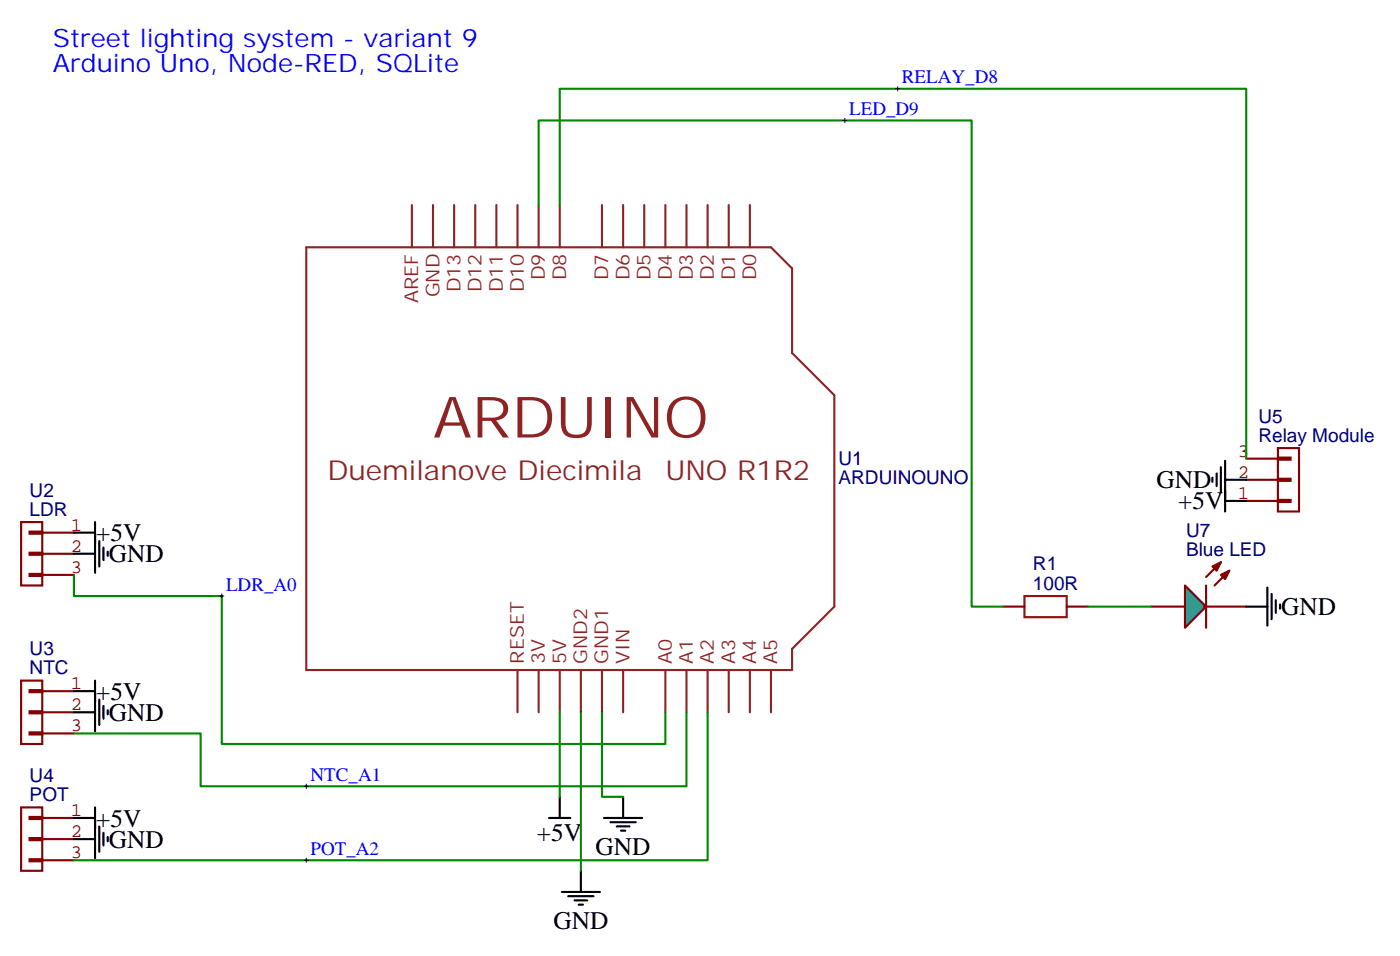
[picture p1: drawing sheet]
<svg xmlns="http://www.w3.org/2000/svg" width="234mm" height="160mm" viewBox="0 0 234 160" stroke-linecap="round" stroke-linejoin="round" font-family="sans-serif">
<g fill="none" stroke="#8c2424" stroke-width=".35">
<path d="M68.8 34.2v7.1M72.3 34.2v7.1M75.8 34.2v7.1M79.4 34.2v7.1M82.9 34.2v7.1M86.4 34.2v7.1M90 34.2v7.1M93.5 34.2v7.1M100.5 34.2v7.1M104.1 34.2v7.1M107.6 34.2v7.1M111.1 34.2v7.1"/>
<path d="M114.7 34.2v7.1M118.2 34.2v7.1M121.7 34.2v7.1M125.2 34.2v7.1M51.2 41.3h77.6l3.5 3.5v14.1l7 7.1v35.2l-7 7.1v3.5h-81.1zM86.4 111.8v7.1M90 111.8v7.1M93.5 111.8v7.1M97 111.8v7.1M100.5 111.8v7.1M104.1 111.8v7.1M111.1 111.8v7.1"/>
<path d="M114.7 111.8v7.1M118.2 111.8v7.1M121.7 111.8v7.1M125.2 111.8v7.1M128.8 111.8v7.1"/>
</g>
<g fill="none" stroke="#850000" stroke-width=".35">
<path d="M208.1 76.6h5.3M213.4 79.9h2.1v.4h-2.1zM213.4 76.4h2.1v.3h-2.1zM213.4 74.8h3.6v10.6h-3.6zM3.5 87.1h3.6v10.6h-3.6zM4.9 88.7h2.2v.4h-2.2zM4.9 92.3h2.2v.3h-2.2zM4.9 95.8h2.2v.3h-2.2zM7.1 96h5.2M7.1 92.4h5.2M7.1 88.9h5.2M208.1 80.1h5.3"/>
<path d="M208.1 83.6h5.3M213.4 83.4h2.1v.4h-2.1zM3.5 113.6h3.6v10.6h-3.6zM4.9 115.2h2.2v.3h-2.2zM4.9 118.7h2.2v.4h-2.2zM7.1 118.9h5.2M7.1 115.4h5.2M3.5 134.8h3.6v10.5h-3.6zM4.9 122.2h2.2v.4h-2.2zM4.9 136.3h2.2v.4h-2.2zM4.9 139.9h2.2v.3h-2.2zM7.1 122.4h5.2"/>
<path d="M7.1 136.5h5.2M4.9 143.4h2.2v.4h-2.2zM7.1 143.6h5.2M7.1 140.1h5.2"/>
</g>
<g fill="none" stroke="#000" stroke-width=".35">
<path d="M202.5 79.7v.7M203.2 79v2.1M203.9 78v4.2M204.6 76.9v8.5M12.3 88.9h3.6M12.3 92.4h3.6M15.9 87.1v8.5M16.6 90.3v4.2M17.3 91.4v2.1M18 92.1v.7M204.6 83.6h3.5M204.6 80.1h3.5"/>
<path d="M12.3 115.4h3.6M12.3 118.9h3.6M15.9 113.6v8.5M16.6 116.8v4.2M17.3 117.8v2.1M18 118.5v.7M12.3 136.5h3.6M15.9 134.8v8.4M16.6 137.9v4.3M17.3 139v2.1M18 139.7v.7M12.3 140.1h3.6"/>
</g>
<path d="M93.5 34.2v-19.4h114.6v61.8M12.3 96v3.5h24.7v24.7h74.1v-5.3M114.7 118.9v12.3h-81.2v-8.8h-21.2M118.2 118.9v24.7h-105.9" fill="none" stroke="#008700" stroke-width=".35"/>
<path d="M171.1 99.5h7.1v3.5h-7.1z" fill="none" stroke="#a10000" stroke-width=".35"/>
<path d="M201.4 97.7v7.1M203.9 93.8l-2.5 2.5M205.3 95.2l-2.5 2.5M167.6 101.2h3.5M178.2 101.2h3.5M192.3 101.2h7" fill="none" stroke="#870000" stroke-width=".35"/>
<g fill="#870000" stroke="#870000" stroke-width=".35">
<path d="M202.5 94.5l1.4-.7-.7 1.4z"/>
<path d="M203.9 96l1.4-.8-.7 1.5z"/>
</g>
<path d="M197.9 97.7l3.5 3.5-3.5 3.6z" fill="#39c" stroke="#870000" stroke-width=".35"/>
<path d="M201.1 101.2h7" fill="none" stroke="#870000" stroke-width=".35"/>
<path d="M90 34.2v-14.1h72.3v81.1h5.3M93.5 118.9v14.1M97 118.9v26.4M100.5 118.9v14.1h3.6M181.7 101.2h10.6" fill="none" stroke="#008700" stroke-width=".35"/>
<g fill="none" stroke="#000" stroke-width=".35">
<path d="M211.7 98.1v6.3M212.4 99.1v4.3M208.1 101.2h3.6M213.1 100.2v2.1M213.8 100.9v.7M91.7 136.5h3.5M93.5 133v3.5M100.9 136.5h6.3M102 137.2h4.2M103 137.9h2.1M103.7 138.6h.7M104.1 133v3.5"/>
<path d="M93.8 148.9h6.4M94.9 149.6h4.2M96 150.3h2.1M96.7 151h.7M97 145.3v3.6"/>
</g>
<path d="M141.1 19.8v.7M149.6 14.8h.7M149.9 14.5v.7M140.8 20.1h.7M36.7 99.5h.7M37 99.1v.7M50.8 131.2h.7M51.2 130.9v.7M50.8 143.6h.7M51.2 143.2v.7" fill="none" stroke="#000" stroke-width=".17"/>
<text font-size="9.5" fill="#8d2323" x="72.3" y="73">ARDUINO</text>
<g font-size="4.6" fill="#8d2323">
<text x="54.7" y="80.1">Duemilanove Diecimila</text>
<text x="111.1" y="80.1">UNO R1R2</text>
</g>
<g font-size="4.2" fill="#00f">
<text x="8.8" y="7.8">Street lighting system - variant 9</text>
<text x="8.8" y="12">Arduino Uno, Node-RED, SQLite</text>
</g>
<g font-size="4.2">
<text x="193.1" y="81.5">GND</text>
<text x="196.8" y="85">+5V</text>
<text x="16.1" y="90.3">+5V</text>
<text x="18.2" y="93.9">GND</text>
<text x="214" y="102.7">GND</text>
<text x="16.1" y="116.8">+5V</text>
<text x="18.2" y="120.3">GND</text>
<text x="16.1" y="138">+5V</text>
<text x="18.2" y="141.5">GND</text>
<text x="89.6" y="140.4">+5V</text>
<text x="99.5" y="142.6">GND</text>
<text x="92.4" y="155">GND</text>
</g>
<g font-size="3.2" fill="#00f">
<text x="150.6" y="13.9">RELAY_D8</text>
<text x="141.8" y="19.2">LED_D9</text>
<text x="37.7" y="98.6">LDR_A0</text>
<text x="51.9" y="130.4">NTC_A1</text>
<text x="51.9" y="142.7">POT_A2</text>
</g>
<g font-size="3.2" fill="#8d2323">
<text x="91" y="46.8" transform="rotate(-90 91 46.8)">D9</text>
<text x="94.5" y="46.8" transform="rotate(-90 94.5 46.8)">D8</text>
<text x="101.6" y="46.8" transform="rotate(-90 101.6 46.8)">D7</text>
<text x="105.1" y="46.8" transform="rotate(-90 105.1 46.8)">D6</text>
<text x="108.7" y="46.8" transform="rotate(-90 108.7 46.8)">D5</text>
<text x="112.2" y="46.8" transform="rotate(-90 112.2 46.8)">D4</text>
<text x="115.7" y="46.8" transform="rotate(-90 115.7 46.8)">D3</text>
<text x="119.2" y="46.8" transform="rotate(-90 119.2 46.8)">D2</text>
<text x="122.8" y="46.8" transform="rotate(-90 122.8 46.8)">D1</text>
<text x="126.3" y="46.8" transform="rotate(-90 126.3 46.8)">D0</text>
<text x="69.8" y="50.5" transform="rotate(-90 69.8 50.5)">AREF</text>
<text x="73.4" y="49.6" transform="rotate(-90 73.4 49.6)">GND</text>
<text x="76.9" y="48.8" transform="rotate(-90 76.9 48.8)">D13</text>
<text x="80.4" y="48.8" transform="rotate(-90 80.4 48.8)">D12</text>
<text x="84" y="48.8" transform="rotate(-90 84 48.8)">D11</text>
<text x="87.5" y="48.8" transform="rotate(-90 87.5 48.8)">D10</text>
<text x="87.5" y="110.8" transform="rotate(-90 87.5 110.8)">RESET</text>
<text x="91" y="110.8" transform="rotate(-90 91 110.8)">3V</text>
<text x="94.5" y="110.8" transform="rotate(-90 94.5 110.8)">5V</text>
<text x="98.1" y="110.8" transform="rotate(-90 98.1 110.8)">GND2</text>
<text x="101.6" y="110.8" transform="rotate(-90 101.6 110.8)">GND1</text>
<text x="105.1" y="110.8" transform="rotate(-90 105.1 110.8)">VIN</text>
<text x="112.2" y="110.8" transform="rotate(-90 112.2 110.8)">A0</text>
<text x="115.7" y="110.8" transform="rotate(-90 115.7 110.8)">A1</text>
<text x="119.2" y="110.8" transform="rotate(-90 119.2 110.8)">A2</text>
<text x="122.8" y="110.8" transform="rotate(-90 122.8 110.8)">A3</text>
<text x="126.3" y="110.8" transform="rotate(-90 126.3 110.8)">A4</text>
<text x="129.8" y="110.8" transform="rotate(-90 129.8 110.8)">A5</text>
</g>
<g font-size="3.2" fill="#000080">
<text x="210.2" y="70.6">U5</text>
<text x="140.1" y="77.6">U1</text>
<text x="210.2" y="73.7">Relay Module</text>
<text x="5" y="82.9">U2</text>
<text x="140.1" y="80.8">ARDUINOUNO</text>
<text x="5" y="86.1">LDR</text>
<text x="198.1" y="89.7">U7</text>
<text x="172.5" y="95.2">R1</text>
<text x="198.1" y="92.8">Blue LED</text>
<text x="172.5" y="98.4">100R</text>
<text x="5" y="112.5">NTC</text>
<text x="5" y="109.4">U3</text>
<text x="5" y="130.5">U4</text>
<text x="5" y="133.7">POT</text>
</g>
<g font-size="3.2" fill="#840000">
<text x="206.8" y="76.2">3</text>
<text x="206.8" y="79.7">2</text>
<text x="206.8" y="83.3">1</text>
<text x="11.8" y="88.5">1</text>
<text x="11.8" y="95.6">3</text>
<text x="11.8" y="92.1">2</text>
<text x="11.8" y="118.5">2</text>
<text x="11.8" y="115">1</text>
<text x="11.8" y="122.1">3</text>
<text x="11.8" y="136.2">1</text>
<text x="11.8" y="143.2">3</text>
<text x="11.8" y="139.7">2</text>
</g>
</svg>
